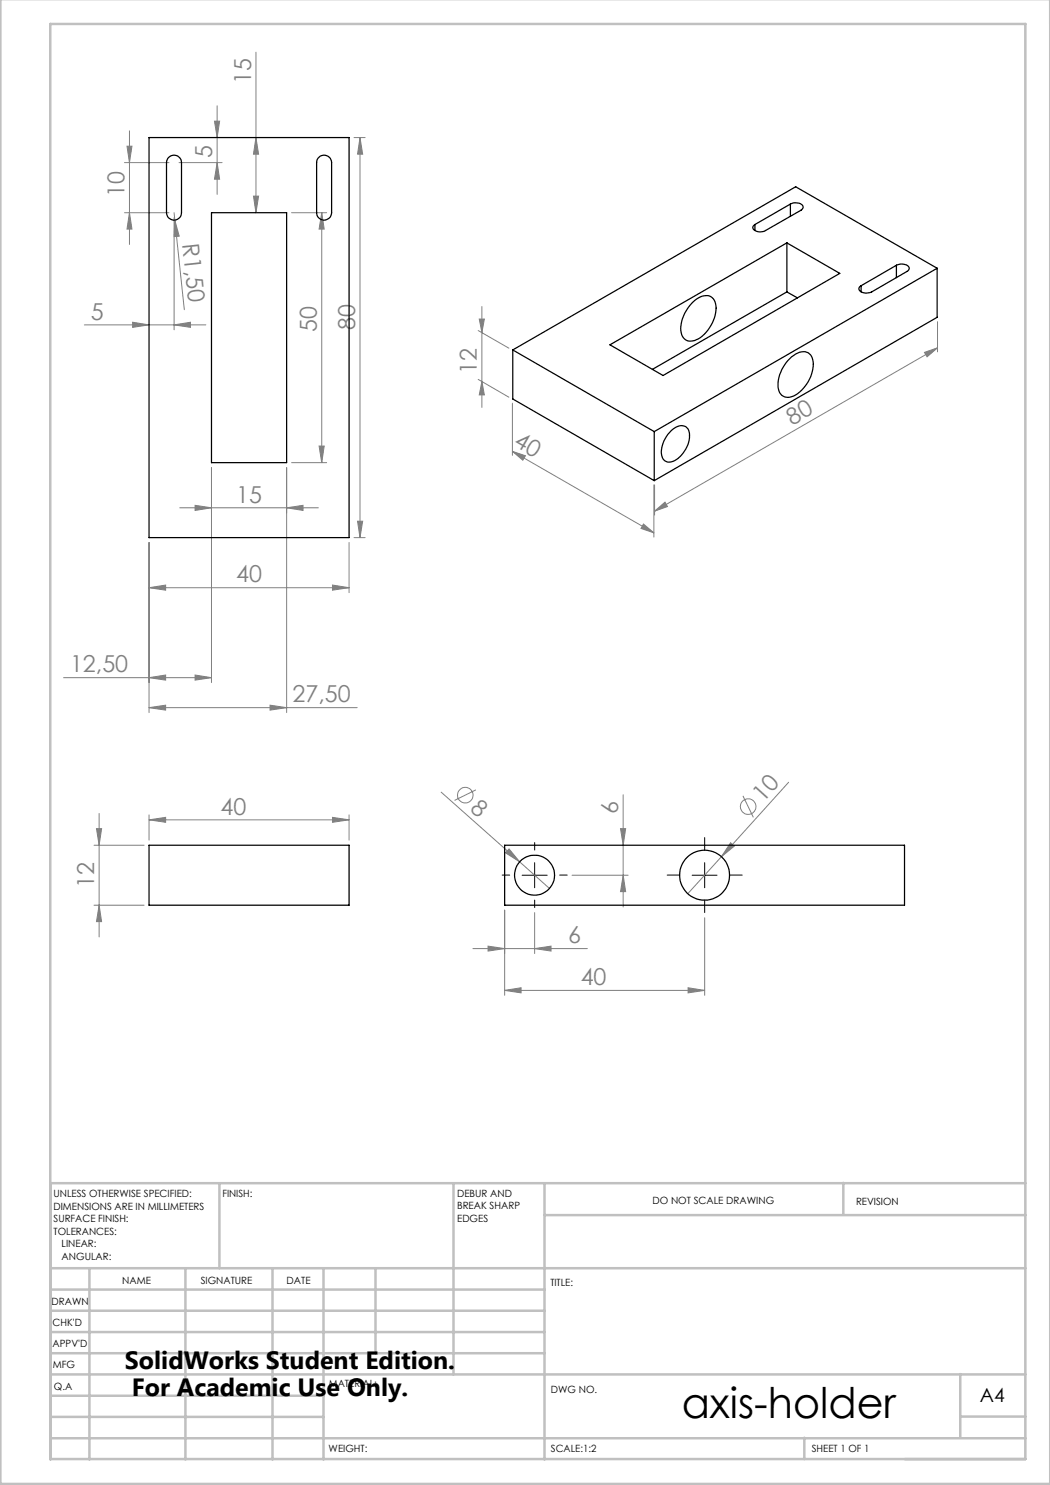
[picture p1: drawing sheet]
<svg xmlns="http://www.w3.org/2000/svg" width="210mm" height="297mm" viewBox="0 0 210 297" stroke-linecap="round" stroke-linejoin="round" font-family="sans-serif">
<g fill="none" stroke="#808080" stroke-width=".2">
<path d="M51.2 10.4v32.1M24.9 32.5h8.9M25.4 29.2h1l-.5 3.3zM25.9 26.2v22.7M35.8 32.5h8.6M42.9 24.2h1l-.5 3.3zM43.4 32.5l.5 3.3h-1zM43.4 21.2v17.7M50.7 39.2h1l-.5 3.3zM51.2 27.5l.5 3.3h-1zM70.8 27.5h2.2M72 27.5v80"/>
<path d="M72 27.5l.5 3.3h-1zM24.9 42.5h8.9M25.9 42.5l.5 3.3h-1zM34.8 43.5v22.5M34.8 42.5l.2 1.5M35 44l.8 3.2-1 .1zM35 44l1.9 17.9M58.3 42.5h7M64.3 42.5v50M64.3 42.5l.5 3.3h-1zM16.9 65h24.3M26.5 64.4l3.3 .6-3.3 .5z"/>
<path d="M34.8 65l3.3-.6v1.1zM95.6 66.1l6.2 3.5M95.6 75.9l6.2 3.5M95.8 63.8h1.1l-.5 2.7zM96.4 61.3v20.2M96.4 76.3l.5 2.7h-1.1zM184.9 70.5l2.6-.9-2.1 1.8zM187.5 64.3v6.1M187.5 69.6l-56.6 32.6M42.3 93.5v43M57.3 93.5v49M58.3 92.5h7"/>
<path d="M63.8 89.2h1l-.5 3.3zM102.5 90.3l2.6 .9-.5 .8zM102.5 80.6v10.5M102.5 90.3l28.3 16.3M130.8 97v10.4M130.9 97v6M29.8 117.5l3.3-.5v1zM29.8 117.5h40M29.8 108.5v34M35.9 101.6h27.8M39 101.1l3.3 .5-3.3 .5zM57.3 101.6l3.3-.5v1z"/>
<path d="M66.5 117l3.3 .5-3.3 .5zM69.8 108.5v10M70.8 107.5h2.2M71.5 104.2h1l-.5 3.3zM128.7 104.8l2.1 1.8-2.6-.9zM130.9 102.2l2.1-1.8 .5 .9zM12.7 135.5h29.6M29.8 135.5l3.3-.5v1zM39 135l3.3 .5-3.3 .5zM29.8 141.5l3.3-.5v1zM29.8 141.5h41.6M54 141l3.3 .5-3.3 .5z"/>
<path d="M88.2 158.4l15.7 14M95.2 158l-4.3 2.1M124.6 159v22.4M148.6 159.2l2.1 4.3M157.7 156.5l-13.4 14.8M18.8 169h10M19.3 165.7h1l-.5 3.3zM19.8 162.7v24.7M29.8 164l3.3-.5v1zM29.8 163v5M29.8 164h40M66.5 163.5l3.3 .5-3.3 .5z"/>
<path d="M69.8 163v5M101.8 169.8l2.1 2.6-2.8-1.8zM103.9 172.4l6 5.3M114.4 175h11.2M124.1 165.7h1l-.5 3.3zM124.6 175l.5 3.3h-1zM144.3 171.3l-6.8 7.4M146.1 168.6l.8 .6-2.6 2.1zM18.8 181h10M19.8 181l.5 3.3h-1zM94.6 189.7h22.9M97.6 189.2l3.3 .5-3.3 .5z"/>
<path d="M100.9 198.1l3.3-.5v1zM100.9 182v17.1M100.9 198.1h40M106.9 189.7l3.3-.5v1zM106.9 182.5v8.2M137.6 197.6l3.3 .5-3.3 .5zM140.9 183.5v15.6"/>
<circle cx="93.1" cy="159" r="1.56"/>
<circle cx="149.6" cy="161.3" r="1.56"/>
</g>
<path d="M101.9 175h-1.5M106.9 170v-1.5M111.9 175h1.5M135.9 175h-2.5M140.9 170v-2.5M145.9 175h2.5M106.9 180v1.5M140.9 180v2.5" fill="none" stroke="#000" stroke-width=".2" stroke-dasharray="15.2 1.3 1.3 1.3"/>
<path d="M104.4 175h5M106.9 172.5v5M138.4 175h5M140.9 172.5v5" fill="none" stroke="#000" stroke-width=".2"/>
<g fill="none" stroke="#c0c0c0" stroke-width=".5">
<path d="M.1 -.1v296.9h209.9v-296.9M10.1 4.8h195v287h-195zM43.9 236.6v17M90.7 236.6v38.3M108.9 236.6v55.3M168.7 236.6v6.3M205.1 236.6h-195v55.3M10.1 253.6h195M10.1 257.9h98.8M17.9 253.6v38.3M37.1 253.6v38.3M54.5 253.6v38.3"/>
<path d="M64.7 253.6v38.3M75.1 253.6v17M108.9 243h96.2M10.1 270.6h98.8M10.1 266.4h98.8M10.1 262.1h98.8M10.1 279.1h54.6M10.1 274.9h195M192.1 274.8v12.7M10.1 287.7h195M10.1 283.4h54.6M160.9 287.5v4.3"/>
<path d="M192.1 283.3h13"/>
</g>
<g fill="#808080">
<path d="M101.8 169.8l2.1 2.6-2.8-1.8z"/>
<path d="M146.1 168.6l.8 .6-2.6 2.1z"/>
<path d="M35 44l.8 3.2-1 .1z"/>
<path d="M66.5 117l3.3 .5-3.3 .5zM29.8 117.5l3.3-.5v1zM137.6 197.6l3.3 .5-3.3 .5zM100.9 198.1l3.3-.5v1zM106.9 189.7l3.3-.5v1zM97.6 189.2l3.3 .5-3.3 .5z"/>
<path d="M29.8 164l3.3-.5v1zM66.5 163.5l3.3 .5-3.3 .5z"/>
<path d="M39 101.1l3.3 .5-3.3 .5zM57.3 101.6l3.3-.5v1z"/>
<path d="M34.8 65l3.3-.6v1.1zM26.5 64.4l3.3 .6-3.3 .5zM39 135l3.3 .5-3.3 .5zM29.8 135.5l3.3-.5v1zM54 141l3.3 .5-3.3 .5zM29.8 141.5l3.3-.5v1z"/>
<path d="M130.9 102.2l2.1-1.8 .5 .9zM184.9 70.5l2.6-.9-2.1 1.8z"/>
<path d="M43.4 32.5l.5 3.3h-1zM42.9 24.2h1l-.5 3.3zM50.7 39.2h1l-.5 3.3zM51.2 27.5l.5 3.3h-1zM124.6 175l.5 3.3h-1zM124.1 165.7h1l-.5 3.3z"/>
<path d="M71.5 104.2h1l-.5 3.3zM72 27.5l.5 3.3h-1zM63.8 89.2h1l-.5 3.3zM64.3 42.5l.5 3.3h-1z"/>
<path d="M95.8 63.8h1.1l-.5 2.7zM96.4 76.3l.5 2.7h-1.1zM19.3 165.7h1l-.5 3.3zM19.8 181l.5 3.3h-1zM25.4 29.2h1l-.5 3.3zM25.9 42.5l.5 3.3h-1z"/>
<path d="M102.5 90.3l2.6 .9-.5 .8zM128.7 104.8l2.1 1.8-2.6-.9z"/>
</g>
<g fill="none" stroke="#000" stroke-width=".25">
<path d="M29.8 27.5h40v80h-40zM33.6 31.6a1.51 1.51 0 0 1 1.7-.5 1.51 1.51 0 0 1 1 1.4v10a1.5 1.5 0 0 1-1.5 1.5 1.5 1.5 0 0 1-1.5-1.5v-10zM63.8 31.4a1.5 1.5 0 0 1 1.6-.2 1.5 1.5 0 0 1 .9 1.3v10a1.5 1.5 0 0 1-1.5 1.5 1.5 1.5 0 0 1-1.5-1.5v-10a1.27 1.27 0 0 1 .5-1.1zM42.3 42.5h15v50h-15zM151 44.9v1.2M157.4 48.6v9.8M157.4 58.4l-26.9 15.5M157.4 58.4l2.1 1.2M158.1 40.8a2.06 2.06 0 0 1 2.5 .4v.4l-.4 .4-7.1 4.1a1.8 1.8 0 0 1-2.5-.6l.1-.3 .3-.3M158.1 40.8l-7.1 4.1M158.1 40.8v2.4M172.2 57.1v1.3"/>
<path d="M179.3 53.1a1.94 1.94 0 0 1 2.6 .5l-.1 .4-.4 .3-7.1 4.1a1.9 1.9 0 0 1-2.5-.6l.1-.4 .3-.3M179.3 53.1l-7.1 4M179.3 53.1v2.4M187.4 53.7l-28.3-16.3-56.5 32.6M187.4 53.7l-56.6 32.6M187.4 53.7v9.8l-56.6 32.6M102.6 70l28.2 16.3M102.6 70v9.8l28.2 16.3M122 69l35.4-20.4 10.6 6.1-35.4 20.4zM138.5 60.5a3.3 3.3 0 0 1 3.7-1.2 3.3 3.3 0 0 1 .8 3.8 7.4 7.4 0 0 1-4.1 5 1.99 1.99 0 0 1-2.7-2 7.7 7.7 0 0 1 2.3-5.6zM158.3 71.4a2.79 2.79 0 0 1 3.6-.6 3.9 3.9 0 0 1 .4 4 7.1 7.1 0 0 1-4.3 4.6 2.05 2.05 0 0 1-2.4-2.5 7.7 7.7 0 0 1 2.7-5.5zM130.8 86.3v9.8"/>
<path d="M134.2 86.2a2.65 2.65 0 0 1 3-.9 3.1 3.1 0 0 1 .4 3.6 5.2 5.2 0 0 1-3.7 3.5 1.68 1.68 0 0 1-1.6-2 6.3 6.3 0 0 1 1.9-4.2zM29.8 169h40v12h-40zM100.9 169h80v12h-80z"/>
<circle cx="106.9" cy="175" r="4"/>
<circle cx="140.9" cy="175" r="5"/>
</g>
<text font-size="8.5" x="136.3" y="283.5">axis-holder</text>
<g font-size="5">
<text x="25" y="273.7">SolidWorks Student Edition.</text>
<text x="26.4" y="279.2">For Academic Use Only.</text>
</g>
<g font-size="4.7" fill="#808080">
<text x="50.2" y="16.9" transform="rotate(-90 50.2 16.9)">15</text>
<text x="42.4" y="31.7" transform="rotate(-90 42.4 31.7)">5</text>
<text x="24.9" y="39.4" transform="rotate(-90 24.9 39.4)">10</text>
<text x="36.4" y="48.7" transform="rotate(84 36.4 48.7)">R1,50</text>
<text x="18.2" y="63.9">5</text>
<text x="63.3" y="66.4" transform="rotate(-90 63.3 66.4)">50</text>
<text x="71" y="66.1" transform="rotate(-90 71 66.1)">80</text>
<text x="95.4" y="74.8" transform="rotate(-90 95.4 74.8)">12</text>
<text x="102.6" y="89.1" transform="rotate(30 102.6 89.1)">40</text>
<text x="158.5" y="85.1" transform="rotate(-30 158.5 85.1)">80</text>
<text x="47.2" y="100.5">15</text>
<text x="47.2" y="116.5">40</text>
<text x="14" y="134.5">12,50</text>
<text x="58.5" y="140.5">27,50</text>
<text x="152.6" y="160.5" transform="rotate(-48 152.6 160.5)">10</text>
<text x="44.1" y="162.9">40</text>
<text x="93.9" y="162" transform="rotate(42 93.9 162)">8</text>
<text x="123.6" y="162.8" transform="rotate(-90 123.6 162.8)">6</text>
<text x="18.8" y="177.6" transform="rotate(-90 18.8 177.6)">12</text>
<text x="113.6" y="188.7">6</text>
<text x="116.1" y="197">40</text>
</g>
<text font-size="3.9" x="196" y="280.4">A4</text>
<g font-size="2">
<text x="10.7" y="239.5">UNLESS OTHERWISE SPECIFIED:</text>
<text x="44.5" y="239.5">FINISH:</text>
<text x="91.4" y="239.4">DEBUR AND</text>
<text x="10.7" y="242">DIMENSIONS ARE IN MILLIMETERS</text>
<text x="10.7" y="244.5">SURFACE FINISH:</text>
<text x="91.4" y="241.9">BREAK SHARP</text>
<text x="91.4" y="244.4">EDGES</text>
<text x="130.5" y="240.8">DO NOT SCALE DRAWING</text>
<text x="171.2" y="241">REVISION</text>
<text x="10.7" y="247">TOLERANCES:</text>
<text x="12.3" y="249.5">LINEAR:</text>
<text x="12.3" y="252">ANGULAR:</text>
<text x="24.4" y="256.9">NAME</text>
<text x="40.1" y="256.8">SIGNATURE</text>
<text x="57.3" y="256.8">DATE</text>
<text x="110.1" y="257.1">TITLE:</text>
<text x="10.3" y="260.9">DRAWN</text>
<text x="10.5" y="269.3">APPV'D</text>
<text x="10.5" y="265.2">CHK'D</text>
<text x="10.6" y="273.6">MFG</text>
<text x="10.8" y="278">Q.A</text>
<text x="65.8" y="277.4">MATERIAL:</text>
<text x="110.2" y="278.5">DWG NO.</text>
<text x="65.7" y="290.4">WEIGHT:</text>
<text x="110.2" y="290.5">SCALE:1:2</text>
<text x="162.4" y="290.4">SHEET 1 OF 1</text>
</g>
</svg>
